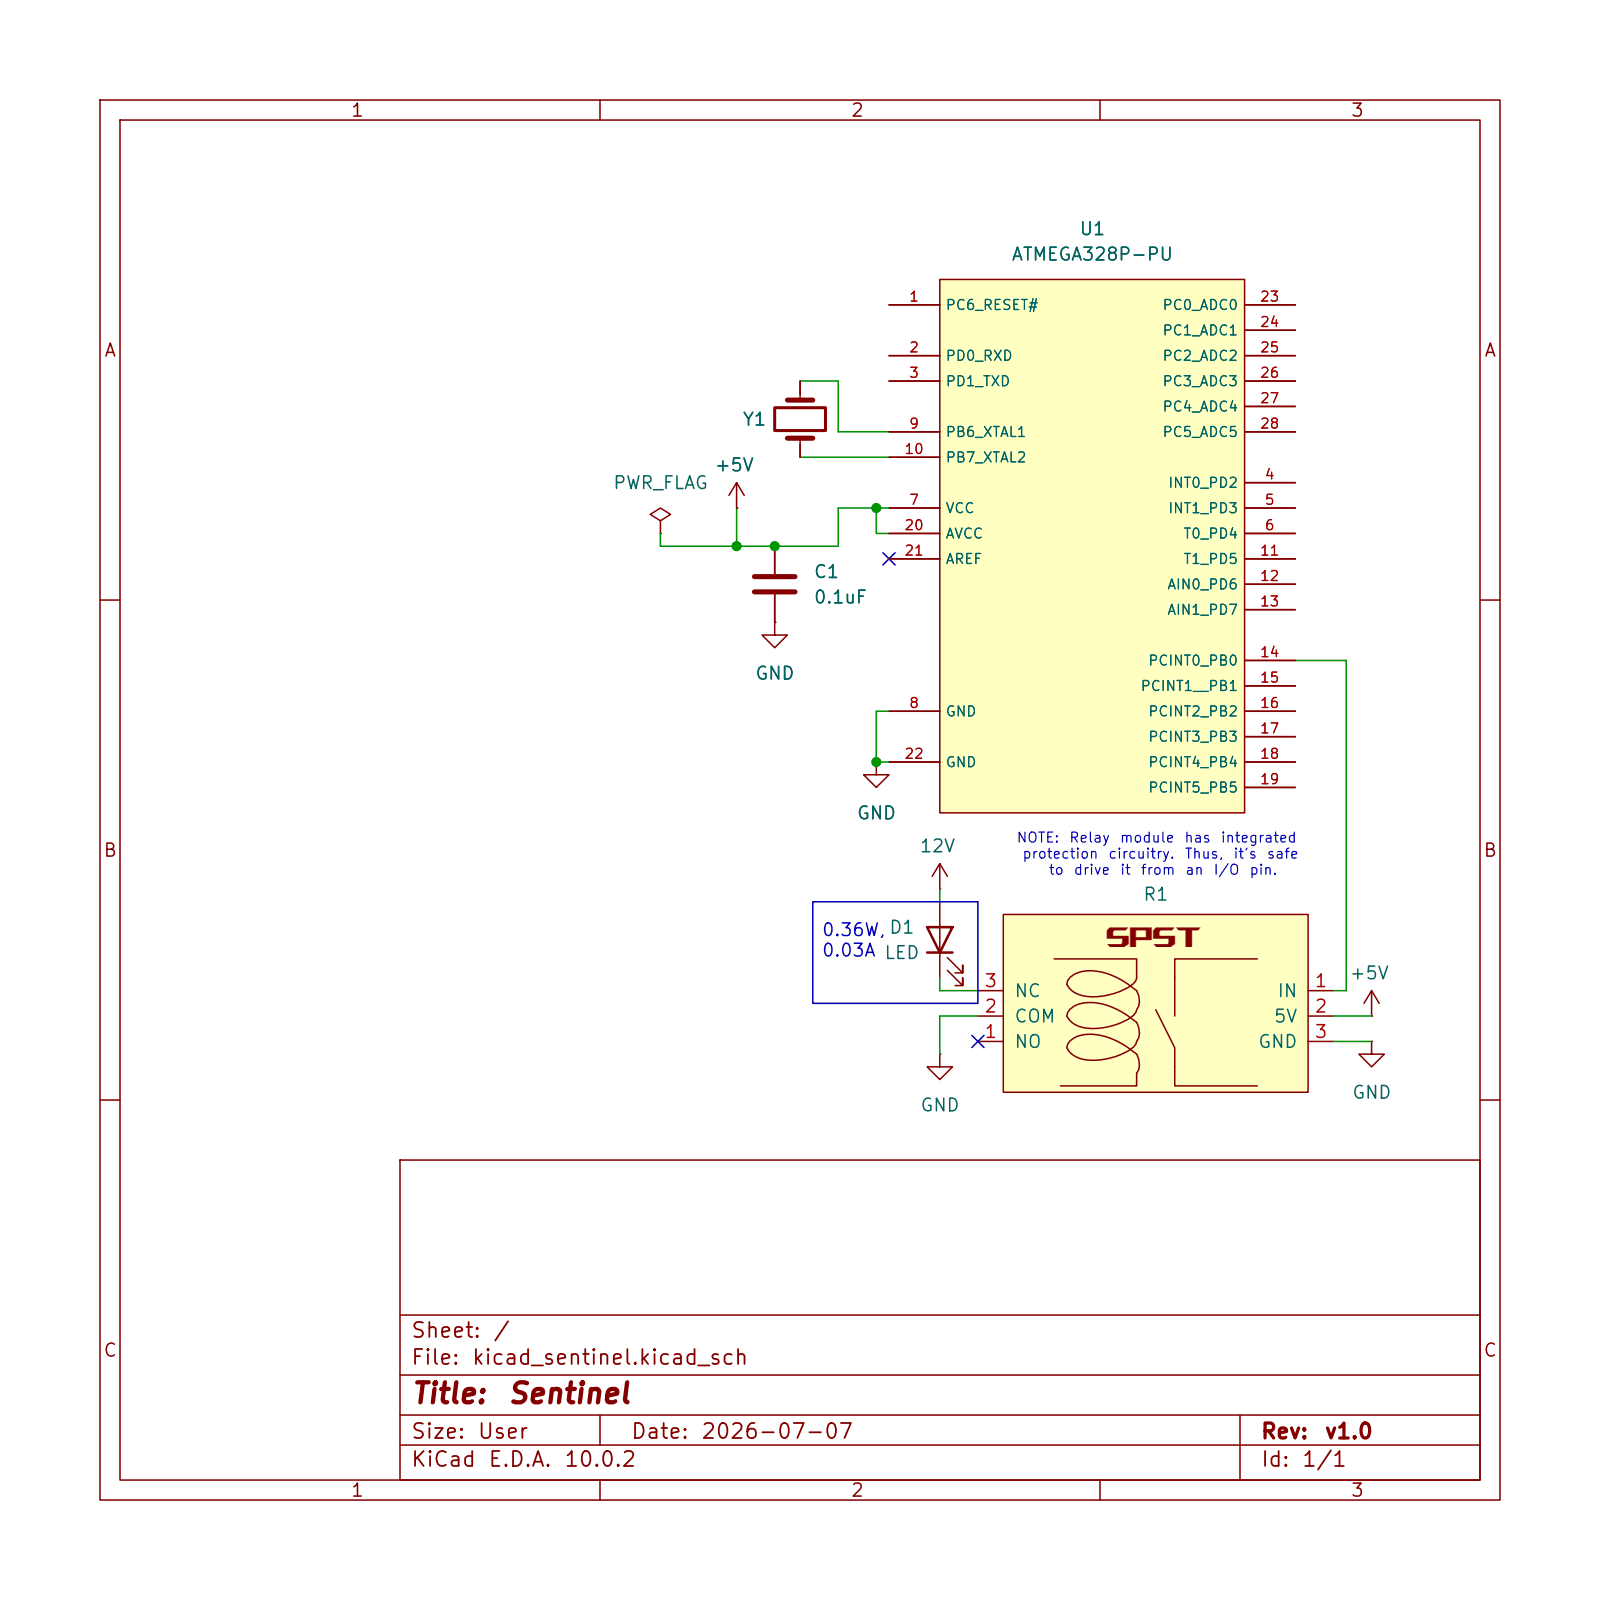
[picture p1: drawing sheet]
<svg xmlns="http://www.w3.org/2000/svg" width="160mm" height="160mm" viewBox="0 0 160 160" stroke-linecap="round" stroke-linejoin="round" font-family="sans-serif">
<g fill="none" stroke="#840000" stroke-width=".15">
<path d="M10 10h140v140h-140zM12 12h136v136h-136zM60 10v2M110 10v2M80 38.1v1.9M66 52.1l1.1-.7-1.1-.6-1 .6 1 .7v1.2M66 53.3h.1M80 43.8v1.9M10 60h2M148 60h2M10 110h2M40 116h108v32h-108z"/>
<path d="M148 110h2M40 137.5h108M40 131.5h108M40 144.5h108M40 141.5h108M60 141.5v3M60 148v2M110 148v2M124 141.5v6.5"/>
</g>
<path d="M78.7 43.8h2.6M78.7 40h2.6" fill="none" stroke="#840000" stroke-width=".51"/>
<path d="M77.5 40.8h5v2.3h-5z" fill="none" stroke="#840000" stroke-width=".3"/>
<path d="M94 27.9h30.5v53.4h-30.5z" fill="#ffffc2"/>
<g fill="none" stroke="#840000" stroke-width=".15">
<path d="M88.9 30.5h5.1M88.9 35.6h5.1M88.9 38.1h5.1M94 27.9h30.5v53.4h-30.5zM124.5 30.5h5M124.5 35.6h5M124.5 38.1h5M124.5 33h5M88.9 50.8h5.1M88.9 53.3h5.1M88.9 43.2h5.1M88.9 45.7h5.1"/>
<path d="M88.9 55.9h5.1M124.5 48.3h5M124.5 50.8h5M124.5 53.3h5M124.5 43.2h5M124.5 55.9h5M124.5 58.4h5M124.5 40.6h5M88.9 71.1h5.1M88.9 76.2h5.1M124.5 71.1h5M124.5 61h5"/>
<path d="M124.5 66h5M124.5 68.6h5M124.5 73.7h5M124.5 76.2h5M124.5 78.7h5"/>
</g>
<path d="M100.3 91.4h30.5v17.8h-30.5z" fill="#ffffc2"/>
<g fill="none" stroke="#840000" stroke-width=".15">
<path d="M80 38.1v1.3M88.9 30.5h5.1M88.9 35.6h5.1M88.9 38.1h5.1M124.5 30.5h5M124.5 35.6h5M124.5 38.1h5M124.5 33h5M73.7 50.8h.1M73.7 48.3l-.8 1.2M73.7 48.3l.7 1.2M73.7 48.3v2.5"/>
<path d="M77.5 54.6v2.8M77.5 59.4v2.8M80 44.5v1.2M88.9 50.8h5.1M88.9 53.3h5.1M88.9 43.2h5.1M88.9 45.7h5.1M88.9 55.9h5.1M124.5 48.3h5M124.5 50.8h5M124.5 53.3h5M124.5 43.2h5"/>
<path d="M124.5 55.9h5M124.5 58.4h5M124.5 40.6h5M77.5 62.2v1.3h1.2l-1.2 1.3-1.3-1.3h1.3M77.5 62.2h.1M87.6 76.2v1.3h1.3l-1.3 1.2-1.2-1.2h1.2M87.6 76.2h.1M88.9 71.1h5.1M88.9 76.2h5.1M124.5 71.1h5M124.5 61h5M124.5 66h5"/>
<path d="M124.5 68.6h5M124.5 73.7h5M124.5 76.2h5M124.5 78.7h5M94 88.9h.1M94 86.4v2.5M94 90.2v7.6M94 86.4l-.8 1.2M94 86.4l.7 1.2M94.7 97l1.6 1.6v-.8v.8h-.8M94.7 95.8l1.6 1.5v-.8v.8h-.8M97.8 99.1h2.5"/>
<path d="M100.3 91.4h30.5v17.8h-30.5zM105.4 95.9h8.3v1.9l-.1 .3a4.3 4.3 0 0 1-2.7 1.4 4.4 4.4 0 0 1-3.8-.5l-.4-.6a1.53 1.53 0 0 1 1.3-1.2 6 6 0 0 1 4.7 1.2l1 .7a1.88 1.88 0 0 1 0 1.9l-.1 .2a4.3 4.3 0 0 1-2.7 1.5 4.4 4.4 0 0 1-3.8-.5l-.4-.6a1.53 1.53 0 0 1 1.3-1.2 6 6 0 0 1 4.7 1.1l1 .7a1.88 1.88 0 0 1 0 1.9l-.1 .3a4.3 4.3 0 0 1-2.7 1.4 4.4 4.4 0 0 1-3.8-.4l-.4-.6a1.53 1.53 0 0 1 1.3-1.3 6 6 0 0 1 4.7 1.2l1 .7a1.88 1.88 0 0 1 0 1.9v1.3h-7.7M125.7 95.9h-8.2v5.7M130.8 99.1h2.5M137.2 99.1l-.8 1.2M137.2 99.1l.7 1.2M137.2 99.1v2.5M94 105.4v1.3h1.2l-1.2 1.3-1.3-1.3h1.3M94 105.4h.1M97.8 104.1h2.5M97.8 101.6h2.5M115.6 101l1.9 3.8v3.8h8.2"/>
<path d="M130.8 104.1h2.5M130.8 101.6h2.5M137.2 101.6h.1M137.2 104.1v1.3h1.2l-1.2 1.3-1.3-1.3h1.3M137.2 104.1h.1"/>
</g>
<path d="M75.4 57.7h4.1M75.4 59.2h4.1" fill="none" stroke="#840000" stroke-width=".51"/>
<path d="M92.7 92.7h2.5l-1.2 2.6zM92.7 95.3h2.5" fill="none" stroke="#840000" stroke-width=".25"/>
<path d="M80 38.1h3.8v5.1h5.1M73.7 50.8v3.8M80 45.7h8.9M87.6 50.8v2.5h1.3M88.9 50.8h-5.1v3.8h-17.8v-1.3M88.9 71.1h-1.3v5.1h1.3M129.5 66h5.1v33.1h-1.3M94 88.9v1.3M94 97.8v1.3h3.8M97.8 101.6h-3.8v3.8M133.3 101.6h3.9M133.3 104.1h3.9" fill="none" stroke="#009600" stroke-width=".15"/>
<path d="M88.3 55.3l1.2 1.2M89.5 55.3l-1.2 1.2M97.2 103.5l1.2 1.3M98.4 103.5l-1.2 1.3" fill="none" stroke="#000084" stroke-width=".15"/>
<path d="M81.3 90.2h16.5v10.1h-16.5z" fill="none" stroke="#0000c2" stroke-width=".15"/>
<g fill="#009600" stroke="#009600" stroke-width=".1">
<circle cx="77.5" cy="54.6" r=".46"/>
<circle cx="73.7" cy="54.6" r=".46"/>
<circle cx="87.6" cy="50.8" r=".46"/>
<circle cx="87.6" cy="76.2" r=".46"/>
</g>
<text font-size="2.8" fill="#840000" x="110.6" y="94.7">SPST</text>
<g font-size="2" fill="#840000">
<text x="41" y="140.8">Title:</text>
<text x="50.7" y="140.8">Sentinel</text>
</g>
<g font-size="1.5" fill="#840000">
<text x="41" y="136.9">File:</text>
<text x="41" y="134.2">Sheet:</text>
<text x="47.1" y="136.9">kicad_sentinel.kicad_sch</text>
<text x="49.2" y="134.2">/</text>
<text x="41" y="147.1">KiCad</text>
<text x="41" y="144.3">Size:</text>
<text x="47.7" y="144.3">User</text>
<text x="48.7" y="147.1">E.D.A.</text>
<text x="56.3" y="147.1">10.0.2</text>
<text x="63" y="144.3">Date:</text>
<text x="70" y="144.3">2026-07-07</text>
<text x="126" y="144.3">Rev:</text>
<text x="126" y="147.1">Id:</text>
<text x="130.1" y="147.1">1/1</text>
<text x="132.4" y="144.3">v1.0</text>
</g>
<g font-size="1.3" fill="#840000">
<text x="35" y="12">1</text>
<text x="85" y="12">2</text>
<text x="135" y="12">3</text>
<text x="10.3" y="36">A</text>
<text x="148.3" y="36">A</text>
<text x="10.3" y="86">B</text>
<text x="148.3" y="86">B</text>
<text x="10.3" y="136">C</text>
<text x="148.3" y="136">C</text>
<text x="35" y="150">1</text>
<text x="85" y="150">2</text>
<text x="135" y="150">3</text>
</g>
<g font-size="1.3" fill="#006464">
<text x="107.8" y="23.8">U1</text>
<text x="101.1" y="26.4">ATMEGA328P-PU</text>
<text x="71.4" y="47.5">+5V</text>
<text x="74.2" y="42.9">Y1</text>
<text x="61.2" y="49.2">PWR_FLAG</text>
<text x="81.3" y="58.1">C1</text>
<text x="81.3" y="60.7">0.1uF</text>
<text x="75.4" y="68.3">GND</text>
<text x="85.6" y="82.3">GND</text>
<text x="91.9" y="85.6">12V</text>
<text x="114.2" y="90.4">R1</text>
<text x="101.3" y="100">NC</text>
<text x="127.7" y="100">IN</text>
<text x="134.9" y="98.3">+5V</text>
<text x="101.3" y="105.1">NO</text>
<text x="101.3" y="102.6">COM</text>
<text x="125.7" y="105.1">GND</text>
<text x="127.3" y="102.6">5V</text>
<text x="91.9" y="111.5">GND</text>
<text x="135.1" y="110.2">GND</text>
</g>
<g font-size="1.3" fill="#0000c2">
<text x="82.1" y="93.9">0.36W, D1</text>
<text x="82.1" y="96">0.03A LED</text>
</g>
<g font-size="1.3" fill="#a90000">
<text x="98.4" y="101.6">2</text>
<text x="98.4" y="99">3</text>
<text x="131.4" y="99">1</text>
<text x="131.4" y="101.6">2</text>
<text x="98.4" y="104.1">1</text>
<text x="131.4" y="104.1">3</text>
</g>
<g font-size="1" fill="#a90000">
<text x="90.8" y="30.4">1</text>
<text x="90.8" y="35.5">2</text>
<text x="125.9" y="30.4">23</text>
<text x="125.9" y="33">24</text>
<text x="125.9" y="35.5">25</text>
<text x="90.8" y="38">3</text>
<text x="125.9" y="38">26</text>
<text x="125.9" y="40.6">27</text>
<text x="90.4" y="45.7">10</text>
<text x="90.8" y="43.1">9</text>
<text x="125.9" y="43.1">28</text>
<text x="90.4" y="53.3">20</text>
<text x="90.8" y="50.7">7</text>
<text x="126.4" y="48.2">4</text>
<text x="126.4" y="50.7">5</text>
<text x="126.4" y="53.3">6</text>
<text x="90.4" y="55.8">21</text>
<text x="125.9" y="55.8">11</text>
<text x="125.9" y="58.4">12</text>
<text x="125.9" y="60.9">13</text>
<text x="125.9" y="66">14</text>
<text x="90.8" y="71.1">8</text>
<text x="125.9" y="68.5">15</text>
<text x="125.9" y="71.1">16</text>
<text x="90.4" y="76.1">22</text>
<text x="125.9" y="73.6">17</text>
<text x="125.9" y="76.1">18</text>
<text x="125.9" y="78.7">19</text>
</g>
<g font-size="1" fill="#006464">
<text x="94.5" y="31.3">PC6_RESET#</text>
<text x="116.2" y="31.3">PC0_ADC0</text>
<text x="116.2" y="33.8">PC1_ADC1</text>
<text x="94.5" y="36.3">PD0_RXD</text>
<text x="94.5" y="38.9">PD1_TXD</text>
<text x="116.2" y="36.3">PC2_ADC2</text>
<text x="116.2" y="38.9">PC3_ADC3</text>
<text x="116.2" y="41.4">PC4_ADC4</text>
<text x="94.5" y="44">PB6_XTAL1</text>
<text x="94.5" y="46.5">PB7_XTAL2</text>
<text x="116.2" y="44">PC5_ADC5</text>
<text x="94.5" y="51.6">VCC</text>
<text x="116.7" y="49">INT0_PD2</text>
<text x="116.7" y="51.6">INT1_PD3</text>
<text x="94.5" y="54.1">AVCC</text>
<text x="94.5" y="56.7">AREF</text>
<text x="116.6" y="59.2">AIN0_PD6</text>
<text x="118.3" y="54.1">T0_PD4</text>
<text x="118.3" y="56.7">T1_PD5</text>
<text x="116.6" y="61.7">AIN1_PD7</text>
<text x="94.5" y="71.9">GND</text>
<text x="114" y="69.4">PCINT1__PB1</text>
<text x="114.7" y="66.8">PCINT0_PB0</text>
<text x="114.7" y="71.9">PCINT2_PB2</text>
<text x="94.5" y="77">GND</text>
<text x="114.7" y="74.4">PCINT3_PB3</text>
<text x="114.7" y="77">PCINT4_PB4</text>
<text x="114.7" y="79.5">PCINT5_PB5</text>
</g>
<g font-size="1" fill="#0000c2">
<text x="101.6" y="84.5">NOTE:</text>
<text x="102.2" y="86.1">protection</text>
<text x="104.8" y="87.7">to</text>
<text x="106.8" y="84.5">Relay</text>
<text x="107.3" y="87.7">drive</text>
<text x="110.7" y="86.1">circuitry.</text>
<text x="111.9" y="84.5">module</text>
<text x="111.9" y="87.7">it</text>
<text x="114" y="87.7">from</text>
<text x="118.4" y="84.5">has</text>
<text x="118.4" y="86.1">Thus,</text>
<text x="118.4" y="87.7">an</text>
<text x="121.3" y="87.7">I/O</text>
<text x="122" y="84.5">integrated</text>
<text x="123.3" y="86.1">it's</text>
<text x="124.9" y="87.7">pin.</text>
<text x="126.6" y="86.1">safe</text>
</g>
</svg>
